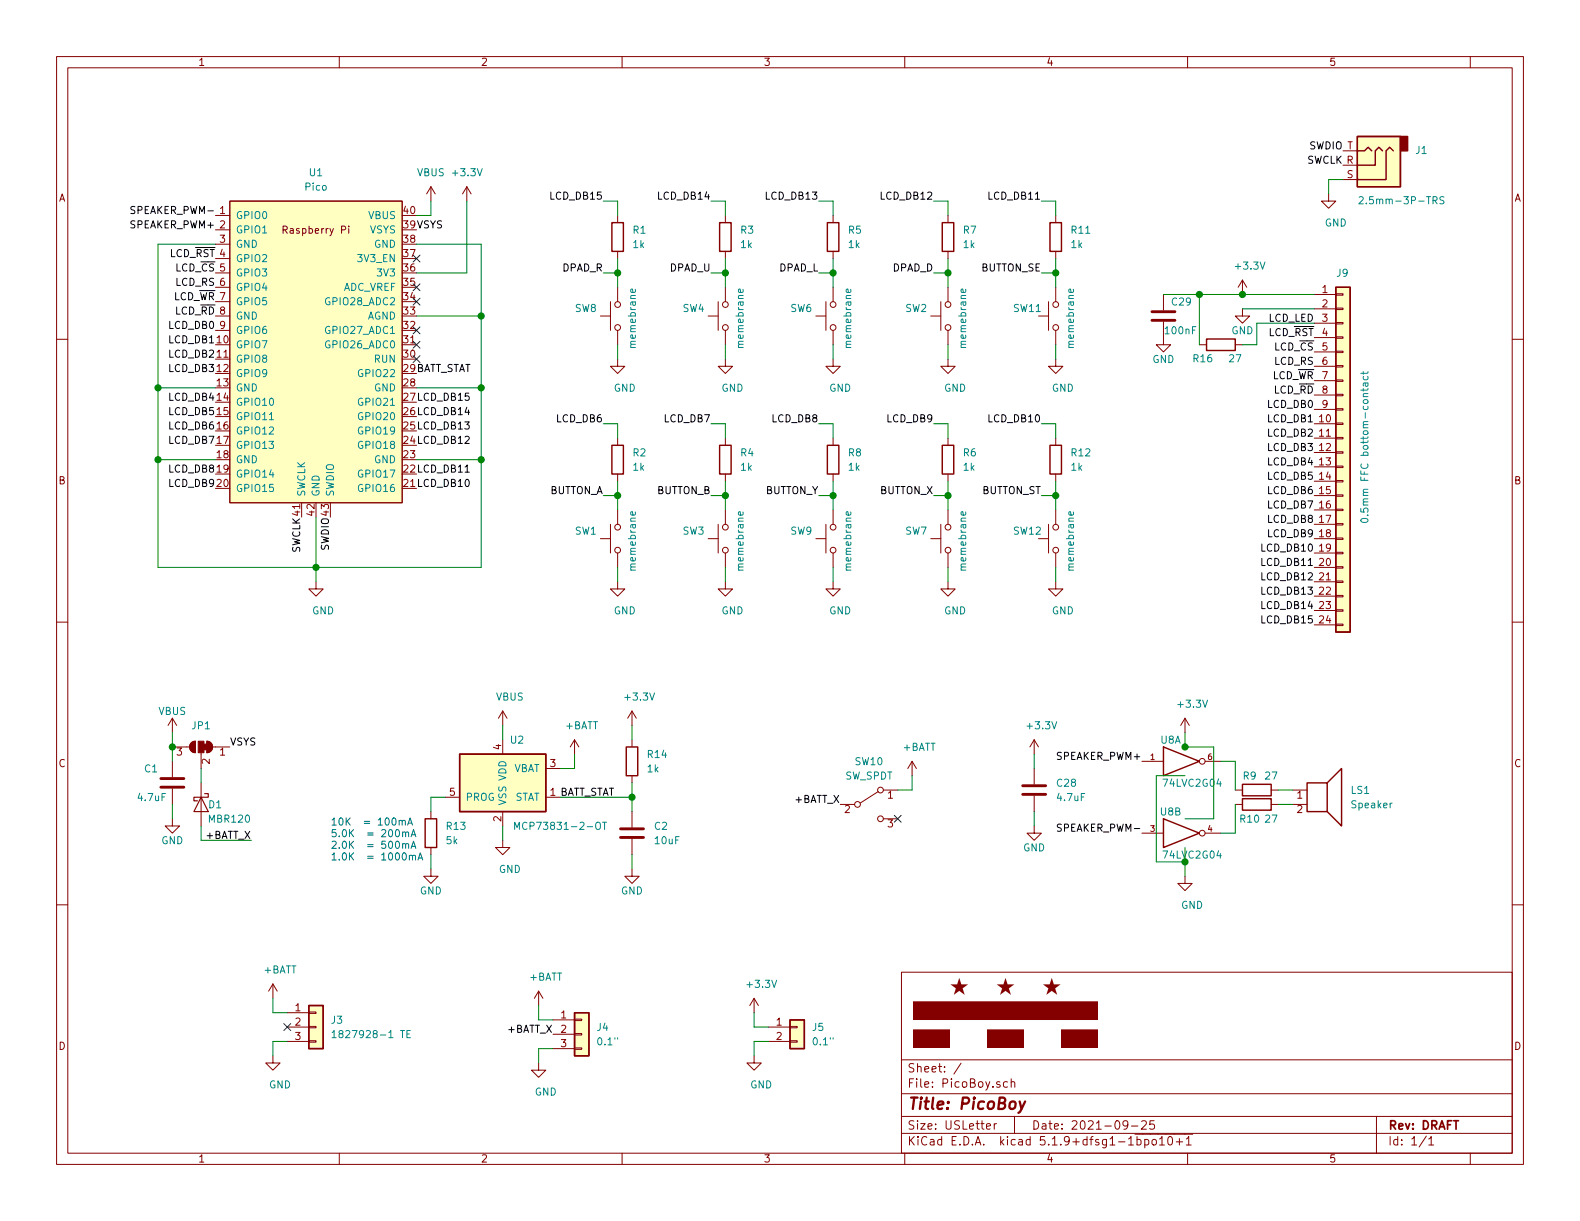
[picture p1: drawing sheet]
EESchema Schematic File Version 4
EELAYER 30 0
EELAYER END
$Descr USLetter 11000 8500
encoding utf-8
Sheet 1 1
Title "PicoBoy"
Date "2021-09-25"
Rev "DRAFT"
Comp ""
Comment1 ""
Comment2 ""
Comment3 ""
Comment4 ""
$EndDescr
$Comp
L Switch:SW_Push SW8
U 1 1
P 4300 2200
F 0 "SW8" V 4350 2500 50  0000 R CNN
F 1 "memebrane" H 4500 2100 50  0000 R CNN
F 2 "" H 4300 2400 50  0001 C CNN
F 3 "~" H 4300 2400 50  0001 C CNN
	1    4300 2200
	0    -1   -1   0   
$EndComp
$Comp
L Device:R R1
U 1 1
P 4300 1650
F 0 "R1" H 4400 1700 50  0000 L CNN
F 1 "1k" H 4400 1600 50  0000 L CNN
F 2 "" V 4230 1650 50  0001 C CNN
F 3 "~" H 4300 1650 50  0001 C CNN
	1    4300 1650
	1    0    0    -1  
$EndComp
$Comp
L Connector_Generic:Conn_01x02 J5
U 1 1
P 5550 7150
F 0 "J5" H 5650 7150 50  0000 L CNN
F 1 "0.1\"" H 5650 7050 50  0000 L CNN
F 2 "" H 5550 7150 50  0001 C CNN
F 3 "~" H 5550 7150 50  0001 C CNN
	1    5550 7150
	1    0    0    -1  
$EndComp
$Comp
L Connector_Generic:Conn_01x03 J3
U 1 1
P 2200 7150
F 0 "J3" H 2300 7200 50  0000 L CNN
F 1 "1827928-1 TE" H 2300 7100 50  0000 L CNN
F 2 "" H 2200 7150 50  0001 C CNN
F 3 "~" H 2200 7150 50  0001 C CNN
	1    2200 7150
	1    0    0    -1  
$EndComp
$Comp
L Connector_Generic:Conn_01x03 J4
U 1 1
P 4050 7200
F 0 "J4" H 4150 7250 50  0000 L CNN
F 1 "0.1\"" H 4150 7150 50  0000 L CNN
F 2 "" H 4050 7200 50  0001 C CNN
F 3 "~" H 4050 7200 50  0001 C CNN
	1    4050 7200
	1    0    0    -1  
$EndComp
$Comp
L Connector_Generic:Conn_01x24 J9
U 1 1
P 9350 3150
F 0 "J9" H 9300 4400 50  0000 L CNN
F 1 "0.5mm FFC bottom-contact" V 9500 2650 50  0000 L CNN
F 2 "" H 9350 3150 50  0001 C CNN
F 3 "~" H 9350 3150 50  0001 C CNN
	1    9350 3150
	1    0    0    -1  
$EndComp
$Comp
L Connector:AudioJack3 J1
U 1 1
P 9550 1150
F 0 "J1" H 9250 1050 50  0000 R CNN
F 1 "2.5mm-3P-TRS" H 9650 1400 50  0000 R CNN
F 2 "" H 9550 1150 50  0001 C CNN
F 3 "~" H 9550 1150 50  0001 C CNN
	1    9550 1150
	-1   0    0    1   
$EndComp
$Comp
L power:GND #PWR0101
U 1 1
P 4300 2500
F 0 "#PWR0101" H 4300 2250 50  0001 C CNN
F 1 "GND" H 4350 2300 50  0000 C CNN
F 2 "" H 4300 2500 50  0001 C CNN
F 3 "" H 4300 2500 50  0001 C CNN
	1    4300 2500
	1    0    0    -1  
$EndComp
Wire Wire Line
	4300 2500 4300 2400
Wire Wire Line
	4300 2000 4300 1900
Wire Wire Line
	4200 1400 4300 1400
Wire Wire Line
	4300 1400 4300 1500
Wire Wire Line
	4200 1900 4300 1900
Connection ~ 4300 1900
Wire Wire Line
	4300 1900 4300 1800
Text Label 4200 1400 2    50   ~ 0
LCD_DB15
Text Label 4200 1900 2    50   ~ 0
DPAD_R
$Comp
L Switch:SW_Push SW4
U 1 1
P 5050 2200
F 0 "SW4" V 5100 2500 50  0000 R CNN
F 1 "memebrane" H 5250 2100 50  0000 R CNN
F 2 "" H 5050 2400 50  0001 C CNN
F 3 "~" H 5050 2400 50  0001 C CNN
	1    5050 2200
	0    -1   -1   0   
$EndComp
$Comp
L Device:R R3
U 1 1
P 5050 1650
F 0 "R3" H 5150 1700 50  0000 L CNN
F 1 "1k" H 5150 1600 50  0000 L CNN
F 2 "" V 4980 1650 50  0001 C CNN
F 3 "~" H 5050 1650 50  0001 C CNN
	1    5050 1650
	1    0    0    -1  
$EndComp
$Comp
L power:GND #PWR0102
U 1 1
P 5050 2500
F 0 "#PWR0102" H 5050 2250 50  0001 C CNN
F 1 "GND" H 5100 2300 50  0000 C CNN
F 2 "" H 5050 2500 50  0001 C CNN
F 3 "" H 5050 2500 50  0001 C CNN
	1    5050 2500
	1    0    0    -1  
$EndComp
Wire Wire Line
	5050 2500 5050 2400
Wire Wire Line
	5050 2000 5050 1900
Wire Wire Line
	4950 1400 5050 1400
Wire Wire Line
	5050 1400 5050 1500
Wire Wire Line
	4950 1900 5050 1900
Connection ~ 5050 1900
Wire Wire Line
	5050 1900 5050 1800
Text Label 4950 1400 2    50   ~ 0
LCD_DB14
Text Label 4950 1900 2    50   ~ 0
DPAD_U
$Comp
L Switch:SW_Push SW6
U 1 1
P 5800 2200
F 0 "SW6" V 5850 2500 50  0000 R CNN
F 1 "memebrane" H 6000 2100 50  0000 R CNN
F 2 "" H 5800 2400 50  0001 C CNN
F 3 "~" H 5800 2400 50  0001 C CNN
	1    5800 2200
	0    -1   -1   0   
$EndComp
$Comp
L Device:R R5
U 1 1
P 5800 1650
F 0 "R5" H 5900 1700 50  0000 L CNN
F 1 "1k" H 5900 1600 50  0000 L CNN
F 2 "" V 5730 1650 50  0001 C CNN
F 3 "~" H 5800 1650 50  0001 C CNN
	1    5800 1650
	1    0    0    -1  
$EndComp
$Comp
L power:GND #PWR0103
U 1 1
P 5800 2500
F 0 "#PWR0103" H 5800 2250 50  0001 C CNN
F 1 "GND" H 5850 2300 50  0000 C CNN
F 2 "" H 5800 2500 50  0001 C CNN
F 3 "" H 5800 2500 50  0001 C CNN
	1    5800 2500
	1    0    0    -1  
$EndComp
Wire Wire Line
	5800 2500 5800 2400
Wire Wire Line
	5800 2000 5800 1900
Wire Wire Line
	5700 1400 5800 1400
Wire Wire Line
	5800 1400 5800 1500
Wire Wire Line
	5700 1900 5800 1900
Connection ~ 5800 1900
Wire Wire Line
	5800 1900 5800 1800
Text Label 5700 1400 2    50   ~ 0
LCD_DB13
Text Label 5700 1900 2    50   ~ 0
DPAD_L
$Comp
L Switch:SW_Push SW2
U 1 1
P 6600 2200
F 0 "SW2" V 6650 2500 50  0000 R CNN
F 1 "memebrane" H 6800 2100 50  0000 R CNN
F 2 "" H 6600 2400 50  0001 C CNN
F 3 "~" H 6600 2400 50  0001 C CNN
	1    6600 2200
	0    -1   -1   0   
$EndComp
$Comp
L Device:R R7
U 1 1
P 6600 1650
F 0 "R7" H 6700 1700 50  0000 L CNN
F 1 "1k" H 6700 1600 50  0000 L CNN
F 2 "" V 6530 1650 50  0001 C CNN
F 3 "~" H 6600 1650 50  0001 C CNN
	1    6600 1650
	1    0    0    -1  
$EndComp
$Comp
L power:GND #PWR0104
U 1 1
P 6600 2500
F 0 "#PWR0104" H 6600 2250 50  0001 C CNN
F 1 "GND" H 6650 2300 50  0000 C CNN
F 2 "" H 6600 2500 50  0001 C CNN
F 3 "" H 6600 2500 50  0001 C CNN
	1    6600 2500
	1    0    0    -1  
$EndComp
Wire Wire Line
	6600 2500 6600 2400
Wire Wire Line
	6600 2000 6600 1900
Wire Wire Line
	6500 1400 6600 1400
Wire Wire Line
	6600 1400 6600 1500
Wire Wire Line
	6500 1900 6600 1900
Connection ~ 6600 1900
Wire Wire Line
	6600 1900 6600 1800
Text Label 6500 1400 2    50   ~ 0
LCD_DB12
Text Label 6500 1900 2    50   ~ 0
DPAD_D
$Comp
L Switch:SW_Push SW11
U 1 1
P 7350 2200
F 0 "SW11" V 7400 2500 50  0000 R CNN
F 1 "memebrane" H 7550 2100 50  0000 R CNN
F 2 "" H 7350 2400 50  0001 C CNN
F 3 "~" H 7350 2400 50  0001 C CNN
	1    7350 2200
	0    -1   -1   0   
$EndComp
$Comp
L Device:R R11
U 1 1
P 7350 1650
F 0 "R11" H 7450 1700 50  0000 L CNN
F 1 "1k" H 7450 1600 50  0000 L CNN
F 2 "" V 7280 1650 50  0001 C CNN
F 3 "~" H 7350 1650 50  0001 C CNN
	1    7350 1650
	1    0    0    -1  
$EndComp
$Comp
L power:GND #PWR0105
U 1 1
P 7350 2500
F 0 "#PWR0105" H 7350 2250 50  0001 C CNN
F 1 "GND" H 7400 2300 50  0000 C CNN
F 2 "" H 7350 2500 50  0001 C CNN
F 3 "" H 7350 2500 50  0001 C CNN
	1    7350 2500
	1    0    0    -1  
$EndComp
Wire Wire Line
	7350 2500 7350 2400
Wire Wire Line
	7350 2000 7350 1900
Wire Wire Line
	7250 1400 7350 1400
Wire Wire Line
	7350 1400 7350 1500
Wire Wire Line
	7250 1900 7350 1900
Connection ~ 7350 1900
Wire Wire Line
	7350 1900 7350 1800
Text Label 7250 1400 2    50   ~ 0
LCD_DB11
Text Label 7250 1900 2    50   ~ 0
BUTTON_SE
$Comp
L Switch:SW_Push SW1
U 1 1
P 4300 3750
F 0 "SW1" V 4350 4050 50  0000 R CNN
F 1 "memebrane" H 4500 3650 50  0000 R CNN
F 2 "" H 4300 3950 50  0001 C CNN
F 3 "~" H 4300 3950 50  0001 C CNN
	1    4300 3750
	0    -1   -1   0   
$EndComp
$Comp
L Device:R R2
U 1 1
P 4300 3200
F 0 "R2" H 4400 3250 50  0000 L CNN
F 1 "1k" H 4400 3150 50  0000 L CNN
F 2 "" V 4230 3200 50  0001 C CNN
F 3 "~" H 4300 3200 50  0001 C CNN
	1    4300 3200
	1    0    0    -1  
$EndComp
$Comp
L power:GND #PWR0106
U 1 1
P 4300 4050
F 0 "#PWR0106" H 4300 3800 50  0001 C CNN
F 1 "GND" H 4350 3850 50  0000 C CNN
F 2 "" H 4300 4050 50  0001 C CNN
F 3 "" H 4300 4050 50  0001 C CNN
	1    4300 4050
	1    0    0    -1  
$EndComp
Wire Wire Line
	4300 4050 4300 3950
Wire Wire Line
	4300 3550 4300 3450
Wire Wire Line
	4200 2950 4300 2950
Wire Wire Line
	4300 2950 4300 3050
Wire Wire Line
	4200 3450 4300 3450
Connection ~ 4300 3450
Wire Wire Line
	4300 3450 4300 3350
Text Label 4200 2950 2    50   ~ 0
LCD_DB6
Text Label 4200 3450 2    50   ~ 0
BUTTON_A
$Comp
L Switch:SW_Push SW3
U 1 1
P 5050 3750
F 0 "SW3" V 5100 4050 50  0000 R CNN
F 1 "memebrane" H 5250 3650 50  0000 R CNN
F 2 "" H 5050 3950 50  0001 C CNN
F 3 "~" H 5050 3950 50  0001 C CNN
	1    5050 3750
	0    -1   -1   0   
$EndComp
$Comp
L Device:R R4
U 1 1
P 5050 3200
F 0 "R4" H 5150 3250 50  0000 L CNN
F 1 "1k" H 5150 3150 50  0000 L CNN
F 2 "" V 4980 3200 50  0001 C CNN
F 3 "~" H 5050 3200 50  0001 C CNN
	1    5050 3200
	1    0    0    -1  
$EndComp
$Comp
L power:GND #PWR0107
U 1 1
P 5050 4050
F 0 "#PWR0107" H 5050 3800 50  0001 C CNN
F 1 "GND" H 5100 3850 50  0000 C CNN
F 2 "" H 5050 4050 50  0001 C CNN
F 3 "" H 5050 4050 50  0001 C CNN
	1    5050 4050
	1    0    0    -1  
$EndComp
Wire Wire Line
	5050 4050 5050 3950
Wire Wire Line
	5050 3550 5050 3450
Wire Wire Line
	4950 2950 5050 2950
Wire Wire Line
	5050 2950 5050 3050
Wire Wire Line
	4950 3450 5050 3450
Connection ~ 5050 3450
Wire Wire Line
	5050 3450 5050 3350
Text Label 4950 2950 2    50   ~ 0
LCD_DB7
Text Label 4950 3450 2    50   ~ 0
BUTTON_B
$Comp
L Switch:SW_Push SW9
U 1 1
P 5800 3750
F 0 "SW9" V 5850 4050 50  0000 R CNN
F 1 "memebrane" H 6000 3650 50  0000 R CNN
F 2 "" H 5800 3950 50  0001 C CNN
F 3 "~" H 5800 3950 50  0001 C CNN
	1    5800 3750
	0    -1   -1   0   
$EndComp
$Comp
L Device:R R8
U 1 1
P 5800 3200
F 0 "R8" H 5900 3250 50  0000 L CNN
F 1 "1k" H 5900 3150 50  0000 L CNN
F 2 "" V 5730 3200 50  0001 C CNN
F 3 "~" H 5800 3200 50  0001 C CNN
	1    5800 3200
	1    0    0    -1  
$EndComp
$Comp
L power:GND #PWR0108
U 1 1
P 5800 4050
F 0 "#PWR0108" H 5800 3800 50  0001 C CNN
F 1 "GND" H 5850 3850 50  0000 C CNN
F 2 "" H 5800 4050 50  0001 C CNN
F 3 "" H 5800 4050 50  0001 C CNN
	1    5800 4050
	1    0    0    -1  
$EndComp
Wire Wire Line
	5800 4050 5800 3950
Wire Wire Line
	5800 3550 5800 3450
Wire Wire Line
	5700 2950 5800 2950
Wire Wire Line
	5800 2950 5800 3050
Wire Wire Line
	5700 3450 5800 3450
Connection ~ 5800 3450
Wire Wire Line
	5800 3450 5800 3350
Text Label 5700 2950 2    50   ~ 0
LCD_DB8
Text Label 5700 3450 2    50   ~ 0
BUTTON_Y
$Comp
L Switch:SW_Push SW7
U 1 1
P 6600 3750
F 0 "SW7" V 6650 4050 50  0000 R CNN
F 1 "memebrane" H 6800 3650 50  0000 R CNN
F 2 "" H 6600 3950 50  0001 C CNN
F 3 "~" H 6600 3950 50  0001 C CNN
	1    6600 3750
	0    -1   -1   0   
$EndComp
$Comp
L Device:R R6
U 1 1
P 6600 3200
F 0 "R6" H 6700 3250 50  0000 L CNN
F 1 "1k" H 6700 3150 50  0000 L CNN
F 2 "" V 6530 3200 50  0001 C CNN
F 3 "~" H 6600 3200 50  0001 C CNN
	1    6600 3200
	1    0    0    -1  
$EndComp
$Comp
L power:GND #PWR0109
U 1 1
P 6600 4050
F 0 "#PWR0109" H 6600 3800 50  0001 C CNN
F 1 "GND" H 6650 3850 50  0000 C CNN
F 2 "" H 6600 4050 50  0001 C CNN
F 3 "" H 6600 4050 50  0001 C CNN
	1    6600 4050
	1    0    0    -1  
$EndComp
Wire Wire Line
	6600 4050 6600 3950
Wire Wire Line
	6600 3550 6600 3450
Wire Wire Line
	6500 2950 6600 2950
Wire Wire Line
	6600 2950 6600 3050
Wire Wire Line
	6500 3450 6600 3450
Connection ~ 6600 3450
Wire Wire Line
	6600 3450 6600 3350
Text Label 6500 2950 2    50   ~ 0
LCD_DB9
Text Label 6500 3450 2    50   ~ 0
BUTTON_X
$Comp
L Switch:SW_Push SW12
U 1 1
P 7350 3750
F 0 "SW12" V 7400 4050 50  0000 R CNN
F 1 "memebrane" H 7550 3650 50  0000 R CNN
F 2 "" H 7350 3950 50  0001 C CNN
F 3 "~" H 7350 3950 50  0001 C CNN
	1    7350 3750
	0    -1   -1   0   
$EndComp
$Comp
L Device:R R12
U 1 1
P 7350 3200
F 0 "R12" H 7450 3250 50  0000 L CNN
F 1 "1k" H 7450 3150 50  0000 L CNN
F 2 "" V 7280 3200 50  0001 C CNN
F 3 "~" H 7350 3200 50  0001 C CNN
	1    7350 3200
	1    0    0    -1  
$EndComp
$Comp
L power:GND #PWR0110
U 1 1
P 7350 4050
F 0 "#PWR0110" H 7350 3800 50  0001 C CNN
F 1 "GND" H 7400 3850 50  0000 C CNN
F 2 "" H 7350 4050 50  0001 C CNN
F 3 "" H 7350 4050 50  0001 C CNN
	1    7350 4050
	1    0    0    -1  
$EndComp
Wire Wire Line
	7350 4050 7350 3950
Wire Wire Line
	7350 3550 7350 3450
Wire Wire Line
	7250 2950 7350 2950
Wire Wire Line
	7350 2950 7350 3050
Wire Wire Line
	7250 3450 7350 3450
Connection ~ 7350 3450
Wire Wire Line
	7350 3450 7350 3350
Text Label 7250 2950 2    50   ~ 0
LCD_DB10
Text Label 7250 3450 2    50   ~ 0
BUTTON_ST
Text Label 9350 1050 2    50   ~ 0
SWDIO
Text Label 9350 1150 2    50   ~ 0
SWCLK
$Comp
L power:GND #PWR0111
U 1 1
P 9250 1350
F 0 "#PWR0111" H 9250 1100 50  0001 C CNN
F 1 "GND" H 9300 1150 50  0000 C CNN
F 2 "" H 9250 1350 50  0001 C CNN
F 3 "" H 9250 1350 50  0001 C CNN
	1    9250 1350
	1    0    0    -1  
$EndComp
Wire Wire Line
	9250 1350 9250 1250
Wire Wire Line
	9250 1250 9350 1250
$Comp
L Switch:SW_SPDT SW10
U 1 1
P 6050 5600
F 0 "SW10" H 6050 5900 50  0000 C CNN
F 1 "SW_SPDT" H 6050 5800 50  0000 C CNN
F 2 "" H 6050 5600 50  0001 C CNN
F 3 "~" H 6050 5600 50  0001 C CNN
	1    6050 5600
	1    0    0    -1  
$EndComp
$Comp
L Device:Speaker LS1
U 1 1
P 9200 5500
F 0 "LS1" H 9400 5500 50  0000 L CNN
F 1 "Speaker" H 9400 5400 50  0000 L CNN
F 2 "" H 9200 5300 50  0001 C CNN
F 3 "~" H 9190 5450 50  0001 C CNN
	1    9200 5500
	1    0    0    -1  
$EndComp
$Comp
L Device:R R9
U 1 1
P 8750 5500
F 0 "R9" V 8650 5450 50  0000 C CNN
F 1 "27" V 8650 5600 50  0000 C CNN
F 2 "" V 8680 5500 50  0001 C CNN
F 3 "~" H 8750 5500 50  0001 C CNN
	1    8750 5500
	0    1    1    0   
$EndComp
$Comp
L Device:R R10
U 1 1
P 8750 5600
F 0 "R10" V 8850 5550 50  0000 C CNN
F 1 "27" V 8850 5700 50  0000 C CNN
F 2 "" V 8680 5600 50  0001 C CNN
F 3 "~" H 8750 5600 50  0001 C CNN
	1    8750 5600
	0    1    1    0   
$EndComp
$Comp
L 74xGxx:74LVC2G04 U8
U 1 1
P 8250 5300
F 0 "U8" H 8150 5450 50  0000 C CNN
F 1 "74LVC2G04" H 8300 5150 50  0000 C CNN
F 2 "" H 8250 5300 50  0001 C CNN
F 3 "http://www.ti.com/lit/sg/scyt129e/scyt129e.pdf" H 8250 5300 50  0001 C CNN
	1    8250 5300
	1    0    0    -1  
$EndComp
$Comp
L 74xGxx:74LVC2G04 U8
U 2 1
P 8250 5800
F 0 "U8" H 8150 5950 50  0000 C CNN
F 1 "74LVC2G04" H 8300 5650 50  0000 C CNN
F 2 "" H 8250 5800 50  0001 C CNN
F 3 "http://www.ti.com/lit/sg/scyt129e/scyt129e.pdf" H 8250 5800 50  0001 C CNN
	2    8250 5800
	1    0    0    -1  
$EndComp
Wire Wire Line
	8500 5800 8600 5800
Wire Wire Line
	8600 5800 8600 5600
Wire Wire Line
	8500 5300 8600 5300
Wire Wire Line
	8600 5300 8600 5500
Wire Wire Line
	8900 5500 9000 5500
Wire Wire Line
	8900 5600 9000 5600
Wire Wire Line
	8250 5200 8450 5200
Wire Wire Line
	8450 5200 8450 5700
Wire Wire Line
	8450 5700 8250 5700
Wire Wire Line
	8250 5400 8050 5400
Wire Wire Line
	8050 5400 8050 6000
Connection ~ 8250 6000
$Comp
L power:GND #PWR0112
U 1 1
P 8250 6100
F 0 "#PWR0112" H 8250 5850 50  0001 C CNN
F 1 "GND" H 8300 5900 50  0000 C CNN
F 2 "" H 8250 6100 50  0001 C CNN
F 3 "" H 8250 6100 50  0001 C CNN
	1    8250 6100
	1    0    0    -1  
$EndComp
Wire Wire Line
	8250 6000 8250 5900
Wire Wire Line
	8050 6000 8250 6000
$Comp
L power:+3.3V #PWR0113
U 1 1
P 8250 5100
F 0 "#PWR0113" H 8250 4950 50  0001 C CNN
F 1 "+3.3V" H 8300 5300 50  0000 C CNN
F 2 "" H 8250 5100 50  0001 C CNN
F 3 "" H 8250 5100 50  0001 C CNN
	1    8250 5100
	1    0    0    -1  
$EndComp
Connection ~ 8250 5200
Wire Wire Line
	8250 5100 8250 5200
Text Label 7950 5300 2    50   ~ 0
SPEAKER_PWM+
Text Label 7950 5800 2    50   ~ 0
SPEAKER_PWM-
$Comp
L power:+BATT #PWR0114
U 1 1
P 6350 5400
F 0 "#PWR0114" H 6350 5250 50  0001 C CNN
F 1 "+BATT" H 6400 5600 50  0000 C CNN
F 2 "" H 6350 5400 50  0001 C CNN
F 3 "" H 6350 5400 50  0001 C CNN
	1    6350 5400
	1    0    0    -1  
$EndComp
Wire Wire Line
	6250 5500 6350 5500
Wire Wire Line
	6350 5500 6350 5400
NoConn ~ 6250 5700
$Comp
L power:+3.3V #PWR0115
U 1 1
P 5250 7050
F 0 "#PWR0115" H 5250 6900 50  0001 C CNN
F 1 "+3.3V" H 5300 7250 50  0000 C CNN
F 2 "" H 5250 7050 50  0001 C CNN
F 3 "" H 5250 7050 50  0001 C CNN
	1    5250 7050
	1    0    0    -1  
$EndComp
$Comp
L power:GND #PWR0116
U 1 1
P 5250 7350
F 0 "#PWR0116" H 5250 7100 50  0001 C CNN
F 1 "GND" H 5300 7150 50  0000 C CNN
F 2 "" H 5250 7350 50  0001 C CNN
F 3 "" H 5250 7350 50  0001 C CNN
	1    5250 7350
	1    0    0    -1  
$EndComp
Wire Wire Line
	8250 6100 8250 6000
Wire Wire Line
	5250 7350 5250 7250
Wire Wire Line
	5250 7250 5350 7250
Wire Wire Line
	5250 7050 5250 7150
Wire Wire Line
	5250 7150 5350 7150
Text Label 5850 5600 2    50   ~ 0
+BATT_X
NoConn ~ 2000 7150
$Comp
L power:GND #PWR0117
U 1 1
P 1900 7350
F 0 "#PWR0117" H 1900 7100 50  0001 C CNN
F 1 "GND" H 1950 7150 50  0000 C CNN
F 2 "" H 1900 7350 50  0001 C CNN
F 3 "" H 1900 7350 50  0001 C CNN
	1    1900 7350
	1    0    0    -1  
$EndComp
Wire Wire Line
	1900 7350 1900 7250
Wire Wire Line
	1900 7250 2000 7250
Text Label 2300 3600 3    50   ~ 0
SWDIO
Text Label 2100 3600 3    50   ~ 0
SWCLK
$Comp
L power:GND #PWR0118
U 1 1
P 2200 4050
F 0 "#PWR0118" H 2200 3800 50  0001 C CNN
F 1 "GND" H 2250 3850 50  0000 C CNN
F 2 "" H 2200 4050 50  0001 C CNN
F 3 "" H 2200 4050 50  0001 C CNN
	1    2200 4050
	1    0    0    -1  
$EndComp
Wire Wire Line
	2200 4050 2200 3950
Text Label 1500 1600 2    50   ~ 0
SPEAKER_PWM+
Text Label 1500 1500 2    50   ~ 0
SPEAKER_PWM-
Text Label 2900 2800 0    50   ~ 0
LCD_DB15
Text Label 2900 2900 0    50   ~ 0
LCD_DB14
Text Label 2900 3000 0    50   ~ 0
LCD_DB13
Text Label 2900 3100 0    50   ~ 0
LCD_DB12
Text Label 2900 3300 0    50   ~ 0
LCD_DB11
Text Label 1500 3000 2    50   ~ 0
LCD_DB6
Text Label 1500 3100 2    50   ~ 0
LCD_DB7
Text Label 1500 3300 2    50   ~ 0
LCD_DB8
Text Label 1500 3400 2    50   ~ 0
LCD_DB9
Text Label 2900 3400 0    50   ~ 0
LCD_DB10
Text Label 1500 2800 2    50   ~ 0
LCD_DB4
Text Label 1500 2900 2    50   ~ 0
LCD_DB5
Text Label 1500 2600 2    50   ~ 0
LCD_DB3
Text Label 1500 2500 2    50   ~ 0
LCD_DB2
Text Label 1500 2400 2    50   ~ 0
LCD_DB1
Text Label 1500 2300 2    50   ~ 0
LCD_DB0
Text Label 1500 2200 2    50   ~ 0
LCD_~RD
Text Label 1500 2100 2    50   ~ 0
LCD_~WR
Text Label 1500 2000 2    50   ~ 0
LCD_RS
Text Label 1500 1900 2    50   ~ 0
LCD_~CS
Text Label 1500 1800 2    50   ~ 0
LCD_~RST
NoConn ~ 2900 2500
NoConn ~ 2900 2400
NoConn ~ 2900 2300
NoConn ~ 2900 2100
NoConn ~ 2900 2000
Text Label 9150 4350 2    50   ~ 0
LCD_DB15
Text Label 9150 4250 2    50   ~ 0
LCD_DB14
Text Label 9150 4150 2    50   ~ 0
LCD_DB13
Text Label 9150 4050 2    50   ~ 0
LCD_DB12
Text Label 9150 3950 2    50   ~ 0
LCD_DB11
Text Label 9150 3850 2    50   ~ 0
LCD_DB10
Text Label 9150 3450 2    50   ~ 0
LCD_DB6
Text Label 9150 3550 2    50   ~ 0
LCD_DB7
Text Label 9150 3650 2    50   ~ 0
LCD_DB8
Text Label 9150 3750 2    50   ~ 0
LCD_DB9
Text Label 9150 3250 2    50   ~ 0
LCD_DB4
Text Label 9150 3350 2    50   ~ 0
LCD_DB5
Text Label 9150 3150 2    50   ~ 0
LCD_DB3
Text Label 9150 3050 2    50   ~ 0
LCD_DB2
Text Label 9150 2950 2    50   ~ 0
LCD_DB1
Text Label 9150 2850 2    50   ~ 0
LCD_DB0
Text Label 9150 2750 2    50   ~ 0
LCD_~RD
Text Label 9150 2650 2    50   ~ 0
LCD_~WR
Text Label 9150 2550 2    50   ~ 0
LCD_RS
Text Label 9150 2450 2    50   ~ 0
LCD_~CS
Text Label 9150 2350 2    50   ~ 0
LCD_~RST
Text Label 9150 2250 2    50   ~ 0
LCD_LED
$Comp
L power:GND #PWR0119
U 1 1
P 8650 2150
F 0 "#PWR0119" H 8650 1900 50  0001 C CNN
F 1 "GND" H 8650 2000 50  0000 C CNN
F 2 "" H 8650 2150 50  0001 C CNN
F 3 "" H 8650 2150 50  0001 C CNN
	1    8650 2150
	1    0    0    -1  
$EndComp
Wire Wire Line
	8650 2150 9150 2150
$Comp
L power:+3.3V #PWR0120
U 1 1
P 8650 2050
F 0 "#PWR0120" H 8650 1900 50  0001 C CNN
F 1 "+3.3V" H 8700 2250 50  0000 C CNN
F 2 "" H 8650 2050 50  0001 C CNN
F 3 "" H 8650 2050 50  0001 C CNN
	1    8650 2050
	1    0    0    -1  
$EndComp
Wire Wire Line
	8650 2050 9150 2050
Wire Wire Line
	8750 2250 9150 2250
$Comp
L Device:R R16
U 1 1
P 8500 2400
F 0 "R16" V 8400 2450 50  0000 L CNN
F 1 "27" V 8400 2250 50  0000 L CNN
F 2 "" V 8430 2400 50  0001 C CNN
F 3 "~" H 8500 2400 50  0001 C CNN
	1    8500 2400
	0    -1   -1   0   
$EndComp
Wire Wire Line
	8650 2400 8750 2400
Wire Wire Line
	8750 2400 8750 2250
Wire Wire Line
	8350 2400 8350 2050
Wire Wire Line
	8350 2050 8650 2050
Connection ~ 8650 2050
$Comp
L Device:C C29
U 1 1
P 8100 2200
F 0 "C29" H 8150 2300 50  0000 L CNN
F 1 "100nF" H 8100 2100 50  0000 L CNN
F 2 "" H 8138 2050 50  0001 C CNN
F 3 "~" H 8100 2200 50  0001 C CNN
	1    8100 2200
	1    0    0    -1  
$EndComp
$Comp
L power:GND #PWR0121
U 1 1
P 8100 2350
F 0 "#PWR0121" H 8100 2100 50  0001 C CNN
F 1 "GND" H 8100 2200 50  0000 C CNN
F 2 "" H 8100 2350 50  0001 C CNN
F 3 "" H 8100 2350 50  0001 C CNN
	1    8100 2350
	1    0    0    -1  
$EndComp
Wire Wire Line
	8100 2050 8350 2050
Connection ~ 8350 2050
$Comp
L Device:C C28
U 1 1
P 7200 5500
F 0 "C28" H 7350 5550 50  0000 L CNN
F 1 "4.7uF" H 7350 5450 50  0000 L CNN
F 2 "" H 7238 5350 50  0001 C CNN
F 3 "~" H 7200 5500 50  0001 C CNN
	1    7200 5500
	1    0    0    -1  
$EndComp
$Comp
L power:GND #PWR0122
U 1 1
P 7200 5750
F 0 "#PWR0122" H 7200 5500 50  0001 C CNN
F 1 "GND" H 7200 5600 50  0000 C CNN
F 2 "" H 7200 5750 50  0001 C CNN
F 3 "" H 7200 5750 50  0001 C CNN
	1    7200 5750
	1    0    0    -1  
$EndComp
$Comp
L power:+3.3V #PWR0123
U 1 1
P 7200 5250
F 0 "#PWR0123" H 7200 5100 50  0001 C CNN
F 1 "+3.3V" H 7250 5450 50  0000 C CNN
F 2 "" H 7200 5250 50  0001 C CNN
F 3 "" H 7200 5250 50  0001 C CNN
	1    7200 5250
	1    0    0    -1  
$EndComp
Wire Wire Line
	7200 5250 7200 5350
$Comp
L power:GND #PWR0124
U 1 1
P 3750 7400
F 0 "#PWR0124" H 3750 7150 50  0001 C CNN
F 1 "GND" H 3800 7200 50  0000 C CNN
F 2 "" H 3750 7400 50  0001 C CNN
F 3 "" H 3750 7400 50  0001 C CNN
	1    3750 7400
	1    0    0    -1  
$EndComp
Wire Wire Line
	3750 7400 3750 7300
Wire Wire Line
	3750 7300 3850 7300
Text Label 3850 7200 2    50   ~ 0
+BATT_X
Wire Wire Line
	3750 7000 3750 7100
Wire Wire Line
	3750 7100 3850 7100
$Comp
L power:+BATT #PWR0125
U 1 1
P 3750 7000
F 0 "#PWR0125" H 3750 6850 50  0001 C CNN
F 1 "+BATT" H 3800 7200 50  0000 C CNN
F 2 "" H 3750 7000 50  0001 C CNN
F 3 "" H 3750 7000 50  0001 C CNN
	1    3750 7000
	1    0    0    -1  
$EndComp
NoConn ~ 2900 1800
Wire Wire Line
	2900 1700 3350 1700
Wire Wire Line
	3350 1700 3350 2200
Wire Wire Line
	3350 3950 2200 3950
Connection ~ 2200 3950
Wire Wire Line
	2200 3950 2200 3600
Wire Wire Line
	2200 3950 1100 3950
Wire Wire Line
	1100 3950 1100 3200
Wire Wire Line
	1100 1700 1500 1700
Wire Wire Line
	1500 2700 1100 2700
Connection ~ 1100 2700
Wire Wire Line
	1100 2700 1100 1700
Wire Wire Line
	1500 3200 1100 3200
Connection ~ 1100 3200
Wire Wire Line
	1100 3200 1100 2700
Wire Wire Line
	2900 3200 3350 3200
Connection ~ 3350 3200
Wire Wire Line
	3350 3200 3350 3950
Wire Wire Line
	2900 2700 3350 2700
Connection ~ 3350 2700
Wire Wire Line
	3350 2700 3350 3200
Wire Wire Line
	2900 2200 3350 2200
Connection ~ 3350 2200
Wire Wire Line
	3350 2200 3350 2700
$Comp
L Battery_Management:MCP73831-2-OT U2
U 1 1
P 3500 5450
F 0 "U2" H 3600 5750 50  0000 C CNN
F 1 "MCP73831-2-OT" H 3900 5150 50  0000 C CNN
F 2 "Package_TO_SOT_SMD:SOT-23-5" H 3550 5200 50  0001 L CIN
F 3 "http://ww1.microchip.com/downloads/en/DeviceDoc/20001984g.pdf" H 3350 5400 50  0001 C CNN
	1    3500 5450
	1    0    0    -1  
$EndComp
$Comp
L power:GND #PWR0126
U 1 1
P 3500 5850
F 0 "#PWR0126" H 3500 5600 50  0001 C CNN
F 1 "GND" H 3550 5650 50  0000 C CNN
F 2 "" H 3500 5850 50  0001 C CNN
F 3 "" H 3500 5850 50  0001 C CNN
	1    3500 5850
	1    0    0    -1  
$EndComp
Wire Wire Line
	3500 5850 3500 5750
$Comp
L power:VBUS #PWR0127
U 1 1
P 3500 5050
F 0 "#PWR0127" H 3500 4900 50  0001 C CNN
F 1 "VBUS" H 3550 5250 50  0000 C CNN
F 2 "" H 3500 5050 50  0001 C CNN
F 3 "" H 3500 5050 50  0001 C CNN
	1    3500 5050
	1    0    0    -1  
$EndComp
Wire Wire Line
	3500 5050 3500 5150
$Comp
L power:VBUS #PWR0128
U 1 1
P 3000 1400
F 0 "#PWR0128" H 3000 1250 50  0001 C CNN
F 1 "VBUS" H 3000 1600 50  0000 C CNN
F 2 "" H 3000 1400 50  0001 C CNN
F 3 "" H 3000 1400 50  0001 C CNN
	1    3000 1400
	1    0    0    -1  
$EndComp
Wire Wire Line
	2900 1500 3000 1500
Wire Wire Line
	3000 1500 3000 1400
$Comp
L Device:C C1
U 1 1
P 1200 5450
F 0 "C1" H 1000 5550 50  0000 L CNN
F 1 "4.7uF" H 950 5350 50  0000 L CNN
F 2 "Capacitor_SMD:C_0805_2012Metric_Pad1.18x1.45mm_HandSolder" H 1238 5300 50  0001 C CNN
F 3 "~" H 1200 5450 50  0001 C CNN
	1    1200 5450
	1    0    0    -1  
$EndComp
$Comp
L power:GND #PWR0129
U 1 1
P 1200 5700
F 0 "#PWR0129" H 1200 5450 50  0001 C CNN
F 1 "GND" H 1200 5550 50  0000 C CNN
F 2 "" H 1200 5700 50  0001 C CNN
F 3 "" H 1200 5700 50  0001 C CNN
	1    1200 5700
	1    0    0    -1  
$EndComp
$Comp
L power:VBUS #PWR0130
U 1 1
P 1200 5100
F 0 "#PWR0130" H 1200 4950 50  0001 C CNN
F 1 "VBUS" H 1200 5250 50  0000 C CNN
F 2 "" H 1200 5100 50  0001 C CNN
F 3 "" H 1200 5100 50  0001 C CNN
	1    1200 5100
	1    0    0    -1  
$EndComp
Wire Wire Line
	1200 5100 1200 5200
Wire Wire Line
	1200 5600 1200 5700
Wire Wire Line
	7200 5650 7200 5750
$Comp
L Device:R R13
U 1 1
P 3000 5800
F 0 "R13" H 3100 5850 50  0000 L CNN
F 1 "5k" H 3100 5750 50  0000 L CNN
F 2 "Resistor_SMD:R_0603_1608Metric_Pad0.98x0.95mm_HandSolder" V 2930 5800 50  0001 C CNN
F 3 "~" H 3000 5800 50  0001 C CNN
	1    3000 5800
	1    0    0    -1  
$EndComp
Wire Wire Line
	3000 5650 3000 5550
Wire Wire Line
	3000 5550 3100 5550
$Comp
L power:GND #PWR0131
U 1 1
P 3000 6050
F 0 "#PWR0131" H 3000 5800 50  0001 C CNN
F 1 "GND" H 3000 5900 50  0000 C CNN
F 2 "" H 3000 6050 50  0001 C CNN
F 3 "" H 3000 6050 50  0001 C CNN
	1    3000 6050
	1    0    0    -1  
$EndComp
Wire Wire Line
	3000 5950 3000 6050
$Comp
L MCU_RaspberryPi_and_Boards:Pico U1
U 1 1
P 2200 2450
F 0 "U1" H 2200 3700 50  0000 C CNN
F 1 "Pico" H 2200 3600 50  0000 C CNN
F 2 "RPi_Pico:RPi_Pico_SMD_TH" V 2200 2450 50  0001 C CNN
F 3 "" H 2200 2450 50  0001 C CNN
	1    2200 2450
	1    0    0    -1  
$EndComp
Text Label 2900 2600 0    50   ~ 0
BATT_STAT
Text Label 3900 5550 0    50   ~ 0
BATT_STAT
Wire Wire Line
	4400 5550 3900 5550
$Comp
L Device:R R14
U 1 1
P 4400 5300
F 0 "R14" H 4500 5350 50  0000 L CNN
F 1 "1k" H 4500 5250 50  0000 L CNN
F 2 "Resistor_SMD:R_0603_1608Metric_Pad0.98x0.95mm_HandSolder" V 4330 5300 50  0001 C CNN
F 3 "~" H 4400 5300 50  0001 C CNN
	1    4400 5300
	1    0    0    -1  
$EndComp
$Comp
L power:+3.3V #PWR0132
U 1 1
P 4400 5050
F 0 "#PWR0132" H 4400 4900 50  0001 C CNN
F 1 "+3.3V" H 4450 5250 50  0000 C CNN
F 2 "" H 4400 5050 50  0001 C CNN
F 3 "" H 4400 5050 50  0001 C CNN
	1    4400 5050
	1    0    0    -1  
$EndComp
Wire Wire Line
	4400 5050 4400 5150
Wire Wire Line
	4400 5450 4400 5550
Text Label 1750 5850 2    50   ~ 0
+BATT_X
Text Notes 2300 6000 0    50   ~ 0
10K  = 100mA\n5.0K  = 200mA\n2.0K  = 500mA\n1.0K  = 1000mA
$Comp
L Device:C C2
U 1 1
P 4400 5800
F 0 "C2" H 4550 5850 50  0000 L CNN
F 1 "10uF" H 4550 5750 50  0000 L CNN
F 2 "Capacitor_SMD:C_0805_2012Metric_Pad1.18x1.45mm_HandSolder" H 4438 5650 50  0001 C CNN
F 3 "~" H 4400 5800 50  0001 C CNN
	1    4400 5800
	1    0    0    -1  
$EndComp
$Comp
L power:GND #PWR0133
U 1 1
P 4400 6050
F 0 "#PWR0133" H 4400 5800 50  0001 C CNN
F 1 "GND" H 4400 5900 50  0000 C CNN
F 2 "" H 4400 6050 50  0001 C CNN
F 3 "" H 4400 6050 50  0001 C CNN
	1    4400 6050
	1    0    0    -1  
$EndComp
Wire Wire Line
	4400 5950 4400 6050
Wire Wire Line
	4400 5650 4400 5550
Connection ~ 4400 5550
Wire Wire Line
	4000 5250 4000 5350
$Comp
L power:+BATT #PWR0134
U 1 1
P 4000 5250
F 0 "#PWR0134" H 4000 5100 50  0001 C CNN
F 1 "+BATT" H 4050 5450 50  0000 C CNN
F 2 "" H 4000 5250 50  0001 C CNN
F 3 "" H 4000 5250 50  0001 C CNN
	1    4000 5250
	1    0    0    -1  
$EndComp
Wire Wire Line
	1900 6950 1900 7050
Wire Wire Line
	1900 7050 2000 7050
$Comp
L power:+BATT #PWR0135
U 1 1
P 1900 6950
F 0 "#PWR0135" H 1900 6800 50  0001 C CNN
F 1 "+BATT" H 1950 7150 50  0000 C CNN
F 2 "" H 1900 6950 50  0001 C CNN
F 3 "" H 1900 6950 50  0001 C CNN
	1    1900 6950
	1    0    0    -1  
$EndComp
Wire Wire Line
	3900 5350 4000 5350
$Comp
L Diode:MBR1020VL D1
U 1 1
P 1400 5600
F 0 "D1" V 1400 5750 50  0000 R CNN
F 1 "MBR120" V 1500 5950 50  0000 R CNN
F 2 "Diode_SMD:D_SOD-123F" H 1400 5425 50  0001 C CNN
F 3 "https://www.onsemi.com/pub/Collateral/MBR1020VL-D.PDF" H 1400 5600 50  0001 C CNN
	1    1400 5600
	0    1    1    0   
$EndComp
$Comp
L Jumper:SolderJumper_3_Bridged12 JP1
U 1 1
P 1400 5200
F 0 "JP1" H 1400 5350 50  0000 C CNN
F 1 "SolderJumper_3_Bridged12" H 1450 5300 50  0001 C CNN
F 2 "Jumper:SolderJumper-3_P1.3mm_Bridged12_RoundedPad1.0x1.5mm" H 1400 5200 50  0001 C CNN
F 3 "~" H 1400 5200 50  0001 C CNN
	1    1400 5200
	-1   0    0    -1  
$EndComp
Text Label 1600 5200 0    50   ~ 0
VSYS
Text Label 2900 1600 0    50   ~ 0
VSYS
Wire Wire Line
	1400 5350 1400 5450
Wire Wire Line
	1200 5300 1200 5200
Connection ~ 1200 5200
Wire Wire Line
	1750 5850 1400 5850
Wire Wire Line
	1400 5850 1400 5750
$Comp
L power:+3.3V #PWR0136
U 1 1
P 3250 1400
F 0 "#PWR0136" H 3250 1250 50  0001 C CNN
F 1 "+3.3V" H 3250 1600 50  0000 C CNN
F 2 "" H 3250 1400 50  0001 C CNN
F 3 "" H 3250 1400 50  0001 C CNN
	1    3250 1400
	1    0    0    -1  
$EndComp
Wire Wire Line
	3250 1900 2900 1900
Wire Wire Line
	3250 1400 3250 1900
$EndSCHEMATC
